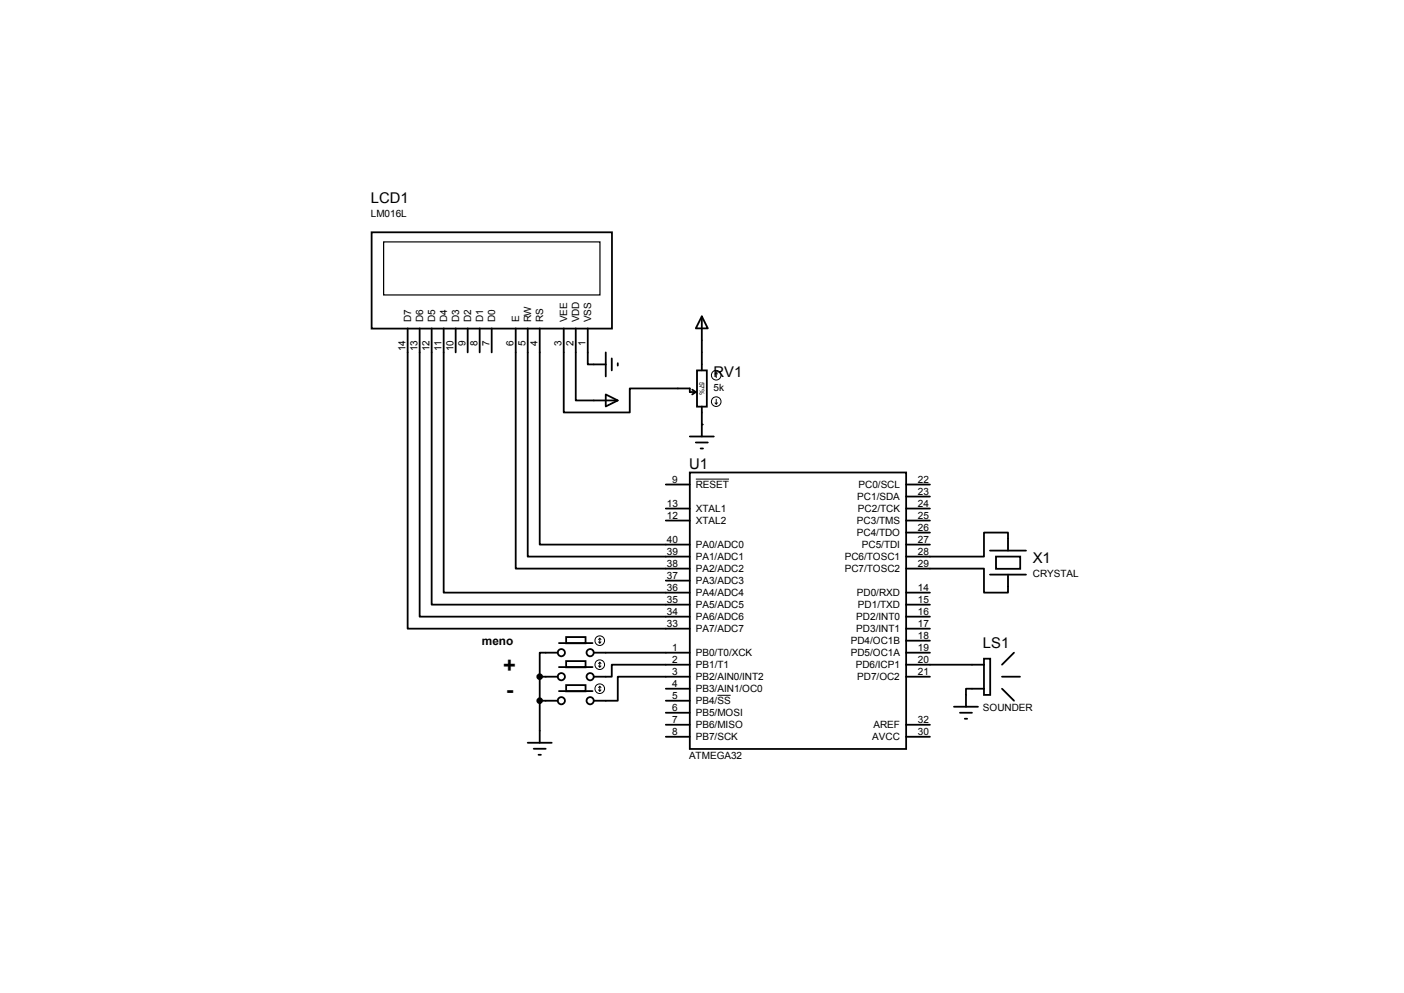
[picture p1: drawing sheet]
<svg xmlns="http://www.w3.org/2000/svg" width="297mm" height="210mm" viewBox="0 0 297 210" stroke-linecap="round" stroke-linejoin="round" font-family="sans-serif">
<g fill="none" stroke="#000" stroke-width=".38">
<path d="M78.6 49.1h50.9v20.4h-50.9zM86.2 69.4v63.5h59.7M88.8 69.4v61h57.1M91.3 69.4v58.5h54.6M93.9 69.4v55.9h52M96.4 69.4v5.1M98.9 69.4v5.1M101.5 69.4v5.1M104 69.4v5.1M109.1 69.4v50.8h36.8M111.6 69.4v48.3h34.3M114.2 69.4v45.8h31.7"/>
<path d="M119.3 69.4v17.8h13.9v-5.1h12.7v.8h1.3M121.8 69.4v15.3h8.9M124.3 69.4v7.7h3.8M128.1 74.5v5.1M129.4 75.8v2.5M130.7 76.8v.5M147.4 78.3h2.1v7.7h-2.1zM148.5 66.9l1.2 2.5h-2.5zM148.5 66.9v11.4M128.1 83.4l2.6 1.3-2.6 1.3zM145.9 99.9h45.8v58.5h-45.8zM145.9 92.3h5.1"/>
<path d="M146.4 82.4l.8 .5M147.2 82.9l-.8 .5M147.2 93.6h2.5M148.2 94.8h.5M148.5 86v6.3M140.8 102.5h5.1M140.8 110.1h5.1M140.8 107.5h5.1M191.6 102.5h5.1M191.6 110.1h5.1M191.6 107.5h5.1M191.6 105h5.1"/>
<path d="M191.6 112.6h5.1M191.6 115.2h5.1M209.4 116.4h7.6M210.7 117.7h5.1v2.6h-5.1zM213.2 116.4v-3.8h-5v5.1h-16.6M118 138h-3.8v5.1M118.2 136h7.1M119.8 134.7h4.1v1.3h-4.1zM119.8 139.8h4.1v1.3h-4.1zM125.6 138h20.3M140.8 122.8h5.1M191.6 120.2h16.6v5.1h5v-3.8"/>
<path d="M191.6 138h5.1M191.6 125.3h5.1M191.6 127.9h5.1M191.6 130.4h5.1M191.6 132.9h5.1M191.6 135.5h5.1M208.2 139.3h1.3v7.7h-1.3zM209.4 121.5h7.6M214.5 138l-2.5 2.6M111.6 157.1h5.1M112.9 158.3h2.5M113.9 159.6h.5"/>
<path d="M114.2 148.2h3.8M114.2 143.1v14M114.2 143.1h3.8M118.2 141.1h7.1M118.2 146.2h7.1M119.8 144.9h4.1v1.3h-4.1zM140.8 148.2h5.1M140.8 145.6h5.1M140.8 150.7h5.1M140.8 153.3h5.1M140.8 155.8h5.1M145.9 140.6h-16.5v2.5h-3.8"/>
<path d="M145.9 143.1h-15.2v5.1h-5.1M191.6 143.1h5.1M191.6 140.6h16.6M191.6 153.3h5.1M191.6 155.8h5.1M201.8 149.5h5.1M203.1 150.7h2.5M204.1 152h.5M208.2 145.6h-3.9v3.9M212 143.1h3.8M212 145.6l2.5 2.6"/>
<circle cx="118.7" cy="138" r=".76"/>
<circle cx="124.8" cy="138" r=".76"/>
<circle cx="118.7" cy="148.2" r=".76"/>
<circle cx="118.7" cy="143.1" r=".76"/>
<circle cx="124.8" cy="148.2" r=".76"/>
<circle cx="124.8" cy="143.1" r=".76"/>
</g>
<circle cx="148.5" cy="89.8" r=".19" fill="#000"/>
<g fill="none" stroke="#000" stroke-width=".21">
<path d="M151.5 78.8v1.1M151.5 78.8l.3 .3M151.5 78.8l-.2 .3M151.3 85.2l.2 .2M151.5 84.4v1M151.8 85.2l-.3 .2M147.2 101.3h7M126.6 135.7l.3 .3M126.9 135v1M126.9 135l-.3 .2M126.9 135l.2 .2M127.1 135.7l-.2 .3"/>
<path d="M126.6 140.8l.3 .3M126.6 145.9l.3 .3M126.9 140.1v1M126.9 145.1v1.1M126.9 140.1l-.3 .2M126.9 140.1l.2 .2M126.9 145.1l-.3 .3M126.9 145.1l.2 .3M127.1 140.8l-.2 .3M127.1 145.9l-.2 .3M151.8 147h2.8"/>
<circle cx="151.5" cy="79.3" r="1.02"/>
<circle cx="151.5" cy="84.9" r="1.02"/>
<circle cx="126.9" cy="135.5" r="1.02"/>
<circle cx="126.9" cy="145.6" r="1.02"/>
<circle cx="126.9" cy="140.6" r="1.02"/>
</g>
<path d="M81.2 51.2h45.7v11.2h-45.7z" fill="none" stroke="#000" stroke-width=".25"/>
<g fill="#000" stroke="#000" stroke-width=".38">
<circle cx="114.2" cy="148.2" r=".51"/>
<circle cx="114.2" cy="143.1" r=".51"/>
</g>
<g font-size="4.6">
<text x="106.5" y="142.3">+</text>
<text x="107.1" y="147.3">-</text>
</g>
<g font-size="3.1">
<text x="78.4" y="42.9">LCD1</text>
<text x="150.9" y="79.7">RV1</text>
<text x="145.8" y="99.1">U1</text>
<text x="218.5" y="119.1">X1</text>
<text x="207.9" y="137.1">LS1</text>
</g>
<text font-size="2.5" x="101.9" y="136.4">meno</text>
<g font-size="2.1">
<text x="78.4" y="45.8">LM016L</text>
<text x="87" y="68.2" transform="rotate(-90 87 68.2)">D7</text>
<text x="89.5" y="68.2" transform="rotate(-90 89.5 68.2)">D6</text>
<text x="92" y="68.2" transform="rotate(-90 92 68.2)">D5</text>
<text x="94.6" y="68.2" transform="rotate(-90 94.6 68.2)">D4</text>
<text x="97.1" y="68.2" transform="rotate(-90 97.1 68.2)">D3</text>
<text x="99.7" y="68.2" transform="rotate(-90 99.7 68.2)">D2</text>
<text x="102.2" y="68.2" transform="rotate(-90 102.2 68.2)">D1</text>
<text x="104.7" y="68.2" transform="rotate(-90 104.7 68.2)">D0</text>
<text x="109.8" y="68.2" transform="rotate(-90 109.8 68.2)">E</text>
<text x="112.4" y="68.2" transform="rotate(-90 112.4 68.2)">RW</text>
<text x="114.9" y="68.2" transform="rotate(-90 114.9 68.2)">RS</text>
<text x="120" y="68.2" transform="rotate(-90 120 68.2)">VEE</text>
<text x="122.5" y="68.2" transform="rotate(-90 122.5 68.2)">VDD</text>
<text x="125.1" y="68.2" transform="rotate(-90 125.1 68.2)">VSS</text>
<text x="85.8" y="74.3" transform="rotate(-90 85.8 74.3)">14</text>
<text x="88.3" y="74.3" transform="rotate(-90 88.3 74.3)">13</text>
<text x="90.8" y="74.3" transform="rotate(-90 90.8 74.3)">12</text>
<text x="93.4" y="74.3" transform="rotate(-90 93.4 74.3)">11</text>
<text x="95.9" y="74.3" transform="rotate(-90 95.9 74.3)">10</text>
<text x="98.5" y="73.2" transform="rotate(-90 98.5 73.2)">9</text>
<text x="101" y="73.2" transform="rotate(-90 101 73.2)">8</text>
<text x="103.5" y="73.2" transform="rotate(-90 103.5 73.2)">7</text>
<text x="108.6" y="73.2" transform="rotate(-90 108.6 73.2)">6</text>
<text x="111.2" y="73.2" transform="rotate(-90 111.2 73.2)">5</text>
<text x="113.7" y="73.2" transform="rotate(-90 113.7 73.2)">4</text>
<text x="118.8" y="73.2" transform="rotate(-90 118.8 73.2)">3</text>
<text x="121.3" y="73.2" transform="rotate(-90 121.3 73.2)">2</text>
<text x="123.9" y="73.2" transform="rotate(-90 123.9 73.2)">1</text>
<text x="150.9" y="82.7">5k</text>
<text x="141.1" y="107.2">13</text>
<text x="142.2" y="102.1">9</text>
<text x="147.2" y="103.2">RESET</text>
<text x="181.4" y="105.8">PC1/SDA</text>
<text x="181.6" y="103.2">PC0/SCL</text>
<text x="194.2" y="102.1">22</text>
<text x="194.2" y="104.6">23</text>
<text x="194.2" y="107.2">24</text>
<text x="141.1" y="109.7">12</text>
<text x="147.2" y="110.8">XTAL2</text>
<text x="147.2" y="108.3">XTAL1</text>
<text x="181.3" y="110.8">PC3/TMS</text>
<text x="181.3" y="113.4">PC4/TDO</text>
<text x="181.5" y="108.3">PC2/TCK</text>
<text x="194.2" y="109.7">25</text>
<text x="194.2" y="112.2">26</text>
<text x="141.1" y="119.9">38</text>
<text x="141.1" y="117.3">39</text>
<text x="141.1" y="114.8">40</text>
<text x="147.2" y="118.5">PA1/ADC1</text>
<text x="147.2" y="115.9">PA0/ADC0</text>
<text x="178.7" y="118.5">PC6/TOSC1</text>
<text x="182.3" y="115.9">PC5/TDI</text>
<text x="194.2" y="114.8">27</text>
<text x="194.2" y="117.3">28</text>
<text x="194.2" y="119.9">29</text>
<text x="141.1" y="124.9">36</text>
<text x="141.1" y="122.4">37</text>
<text x="147.2" y="123.5">PA3/ADC3</text>
<text x="147.2" y="121">PA2/ADC2</text>
<text x="178.7" y="121">PC7/TOSC2</text>
<text x="194.2" y="124.9">14</text>
<text x="218.5" y="122">CRYSTAL</text>
<text x="141.1" y="130">34</text>
<text x="141.1" y="127.5">35</text>
<text x="147.2" y="131.2">PA6/ADC6</text>
<text x="147.2" y="128.6">PA5/ADC5</text>
<text x="147.2" y="126.1">PA4/ADC4</text>
<text x="181.1" y="131.2">PD2/INT0</text>
<text x="181.3" y="126.1">PD0/RXD</text>
<text x="181.5" y="128.6">PD1/TXD</text>
<text x="194.2" y="127.5">15</text>
<text x="194.2" y="130">16</text>
<text x="141.1" y="132.6">33</text>
<text x="142.2" y="137.6">1</text>
<text x="147.2" y="133.7">PA7/ADC7</text>
<text x="180" y="136.2">PD4/OC1B</text>
<text x="181.1" y="133.7">PD3/INT1</text>
<text x="194.2" y="132.6">17</text>
<text x="194.2" y="135.1">18</text>
<text x="194.2" y="137.6">19</text>
<text x="142.2" y="140.2">2</text>
<text x="142.2" y="142.7">3</text>
<text x="147.2" y="138.8">PB0/T0/XCK</text>
<text x="147.2" y="141.3">PB1/T1</text>
<text x="147.2" y="143.9">PB2/AIN0/INT2</text>
<text x="180" y="138.8">PD5/OC1A</text>
<text x="181" y="141.3">PD6/ICP1</text>
<text x="181.4" y="143.9">PD7/OC2</text>
<text x="194.2" y="140.2">20</text>
<text x="194.2" y="142.7">21</text>
<text x="142.2" y="145.3">4</text>
<text x="142.2" y="147.8">5</text>
<text x="147.2" y="146.4">PB3/AIN1/OC0</text>
<text x="147.2" y="148.9">PB4/SS</text>
<text x="142.2" y="150.3">6</text>
<text x="142.2" y="152.9">7</text>
<text x="142.2" y="155.4">8</text>
<text x="147.2" y="151.5">PB5/MOSI</text>
<text x="147.2" y="154">PB6/MISO</text>
<text x="184.8" y="154">AREF</text>
<text x="194.2" y="152.9">32</text>
<text x="194.2" y="155.4">30</text>
<text x="207.9" y="150.3">SOUNDER</text>
<text x="145.8" y="160.5">ATMEGA32</text>
<text x="147.2" y="156.6">PB7/SCK</text>
<text x="184.5" y="156.6">AVCC</text>
</g>
<text font-size="1.4" x="148" y="80.7" transform="rotate(90 148 80.7)">57%</text>
</svg>
